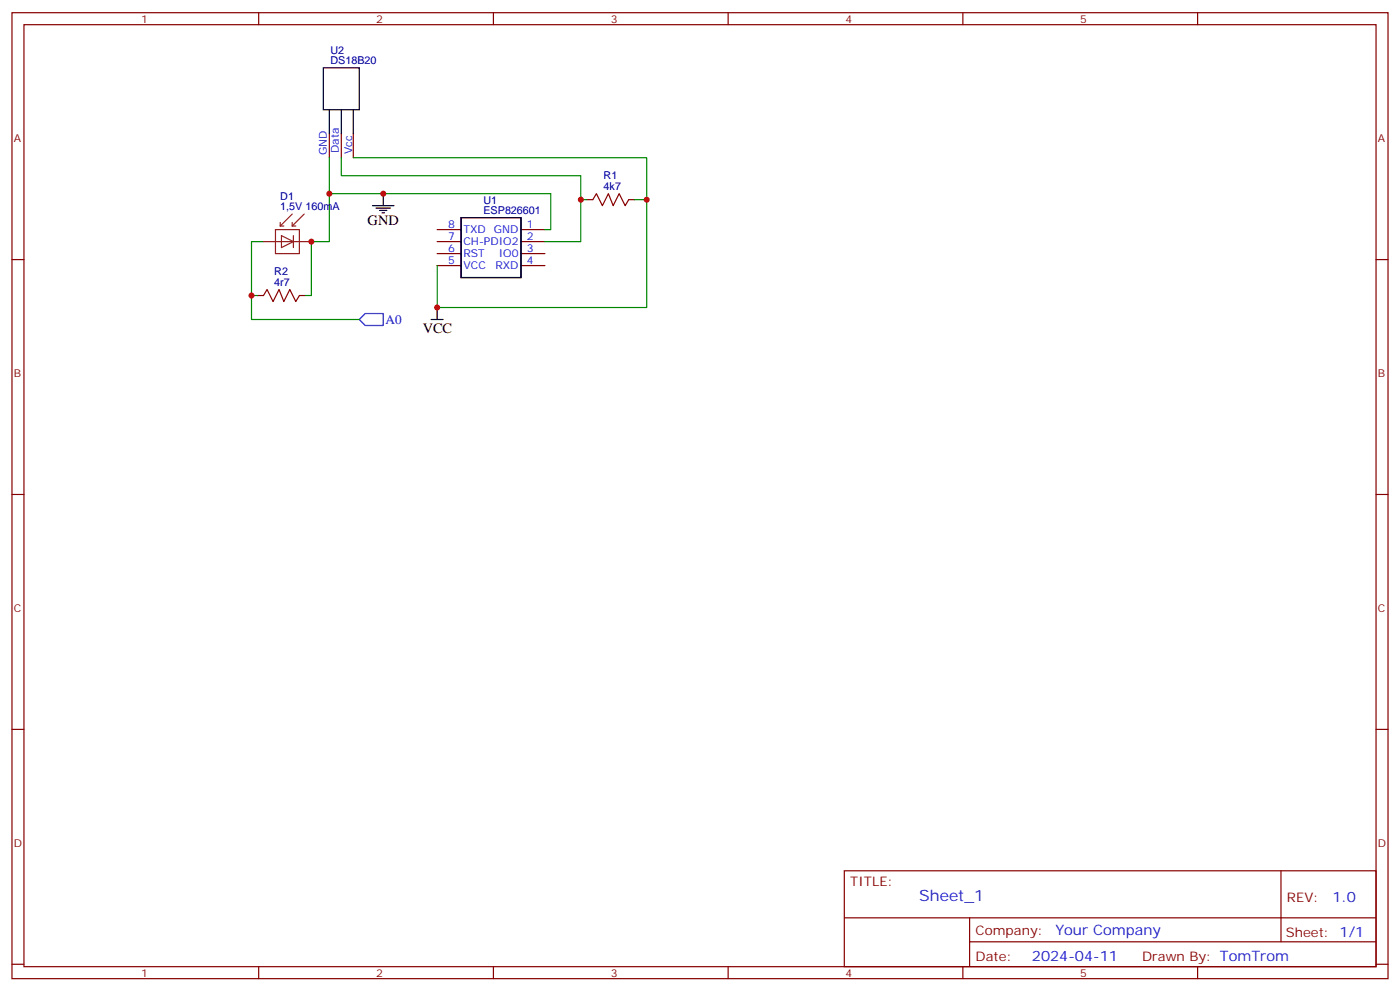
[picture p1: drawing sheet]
<svg xmlns="http://www.w3.org/2000/svg" width="412mm" height="292mm" viewBox="0 0 412 292" stroke-linecap="round" stroke-linejoin="round" font-family="sans-serif">
<g fill="none" stroke="#870000" stroke-width=".35">
<path d="M3.5 3.7h405.4v284.4h-405.4zM7.1 7.3h398.2v277.3h-398.2zM76.2 3.7v3.6M145.3 3.7v3.6M214.5 3.7v3.6M283.6 3.7v3.6M352.8 3.7v3.6M97 39.4v7M100.5 39.4v7M104.1 39.4v7M172.9 58.8h1.7l1.1-1.8 1.7 3.5 1.8-3.5 1.4 3.5 1.8-3.5 1.7 3.5 1.1-1.7h1.8M3.5 76.4h3.6"/>
<path d="M128.8 67.6h7M128.8 71.1h7M128.8 74.6h7M128.8 78.2h7M153.5 67.6h7M153.5 71.1h7M153.5 74.6h7M153.5 78.2h7M405.3 76.4h3.6M75.8 87h1.8l1.1-1.8 1.7 3.6 1.8-3.6 1.4 3.6 1.8-3.6 1.7 3.6 1.1-1.8h1.8M3.5 145.6h3.6M405.3 145.6h3.6"/>
<path d="M3.5 214.7h3.6M405.3 214.7h3.6M248.7 256.3h156.6v28.3h-156.6zM377.3 256.4v20.8M248.7 270.2h156.5M285.6 277.2h119.6M285.6 270.2v14.1M3.5 283.8h3.6M76.2 284.6v3.5M145.3 284.6v3.5M214.5 284.6v3.5M283.6 284.6v3.5"/>
<path d="M352.8 284.6v3.5M405.3 283.8h3.6"/>
</g>
<path d="M95.2 20h10.6v12.3h-10.6zM97 32.3v7.1M100.5 32.3v7.1M104.1 32.3v7.1M112.9 57v3.5M109.7 60.5h6.4M110.8 61.2h4.2M111.8 61.9h2.1M112.5 62.7h.7M135.8 64.1h17.7v17.6h-17.7zM127 94.1h3.5M128.8 90.5v3.6" fill="none" stroke="#000" stroke-width=".35"/>
<path d="M97 46.4v10.6h65.3v10.6h-1.8M97 57v14.1h-5.3v15.9h-1.7M100.5 46.4v5.3h70.6v19.4h-10.6M104.1 46.4h86.4v44.1h-61.7v-12.3M171.1 58.8h1.8M187 58.8h3.5M77.6 71.1h-3.5v15.9h1.7M74.1 87v7.1h31.7" fill="none" stroke="#008700" stroke-width=".35"/>
<path d="M105.8 94.1l1.8-1.8h5.3v3.5h-5.3z" fill="none" stroke="#00f" stroke-width=".35"/>
<path d="M77.6 71.1h14.1M81.1 67.6h7.1v7h-7.1zM82.5 65.5v1M82.5 66.5h1.1M82.9 69.4l3.5 1.7-3.5 1.8zM86.1 63l-3.6 3.5M86.1 66.5h1M86.1 65.5v1M86.4 69.4v3.5M89.6 63l-3.5 3.5" fill="none" stroke="#8c2424" stroke-width=".35"/>
<g fill="#c00">
<circle cx="171.1" cy="58.8" r=".88"/>
<circle cx="190.5" cy="58.8" r=".88"/>
<circle cx="97" cy="57" r=".88"/>
<circle cx="74.1" cy="87" r=".88"/>
<circle cx="112.9" cy="57" r=".88"/>
<circle cx="128.8" cy="90.5" r=".88"/>
<circle cx="91.7" cy="71.1" r=".88"/>
</g>
<text font-size="4.6" fill="#00f" x="270.8" y="265.4">Sheet_1</text>
<g font-size="4.2">
<text x="108.3" y="66.2">GND</text>
<text x="124.5" y="98.1">VCC</text>
</g>
<g font-size="4.2" fill="#00f">
<text x="392.5" y="265.6">1.0</text>
<text x="310.9" y="275.2">Your Company</text>
<text x="304" y="283">2024-04-11</text>
</g>
<text font-size="3.9" fill="#00f" x="113.6" y="95.3">A0</text>
<g font-size="3.9" fill="#800">
<text x="250.5" y="260.9">TITLE:</text>
<text x="379.1" y="265.6">REV:</text>
<text x="287.4" y="275.1">Company:</text>
<text x="378.7" y="275.7">Sheet: 1/1</text>
<text x="287.4" y="282.8">Date:</text>
<text x="336.4" y="282.9">Drawn By: TomTrom</text>
</g>
<g font-size="3.2" fill="#800">
<text x="41.6" y="6.7">1</text>
<text x="110.8" y="6.7">2</text>
<text x="179.9" y="6.7">3</text>
<text x="249.1" y="6.7">4</text>
<text x="318.2" y="6.7">5</text>
<text x="4.1" y="41.8">A</text>
<text x="405.9" y="41.8">A</text>
<text x="4.1" y="111">B</text>
<text x="405.9" y="111">B</text>
<text x="4.1" y="180.1">C</text>
<text x="405.9" y="180.1">C</text>
<text x="4.1" y="249.3">D</text>
<text x="405.9" y="249.3">D</text>
<text x="41.6" y="287.5">1</text>
<text x="110.8" y="287.5">2</text>
<text x="179.9" y="287.5">3</text>
<text x="249.1" y="287.5">4</text>
<text x="318.2" y="287.5">5</text>
</g>
<g font-size="3.2" fill="#000080">
<text x="97.4" y="15.8">U2</text>
<text x="97.4" y="18.9">DS18B20</text>
<text x="177.8" y="52.8">R1</text>
<text x="82.6" y="58.8">D1</text>
<text x="177.8" y="56">4k7</text>
<text x="82.6" y="61.9">1,5V 160mA</text>
<text x="142.4" y="63">ESP826601</text>
<text x="142.4" y="60">U1</text>
<text x="80.8" y="81">R2</text>
<text x="80.8" y="84.2">4r7</text>
</g>
<g font-size="3.2" fill="#00f">
<text x="96.3" y="45.7" transform="rotate(-90 96.3 45.7)">GND</text>
<text x="99.8" y="45" transform="rotate(-90 99.8 45)">Data</text>
<text x="103.7" y="45.4" transform="rotate(-90 103.7 45.4)">Vcc</text>
<text x="132" y="70.8">7</text>
<text x="132" y="67.2">8</text>
<text x="136.5" y="68.7">TXD</text>
<text x="145.5" y="68.7">GND</text>
<text x="155.2" y="67.2">1</text>
<text x="155.2" y="70.8">2</text>
<text x="132" y="77.8">5</text>
<text x="132" y="74.3">6</text>
<text x="136.5" y="75.7">RST</text>
<text x="136.5" y="72.2">CH-PDIO2</text>
<text x="146.9" y="75.7">IO0</text>
<text x="155.2" y="74.3">3</text>
<text x="155.2" y="77.8">4</text>
<text x="136.5" y="79.2">VCC</text>
<text x="145.9" y="79.2">RXD</text>
</g>
</svg>
